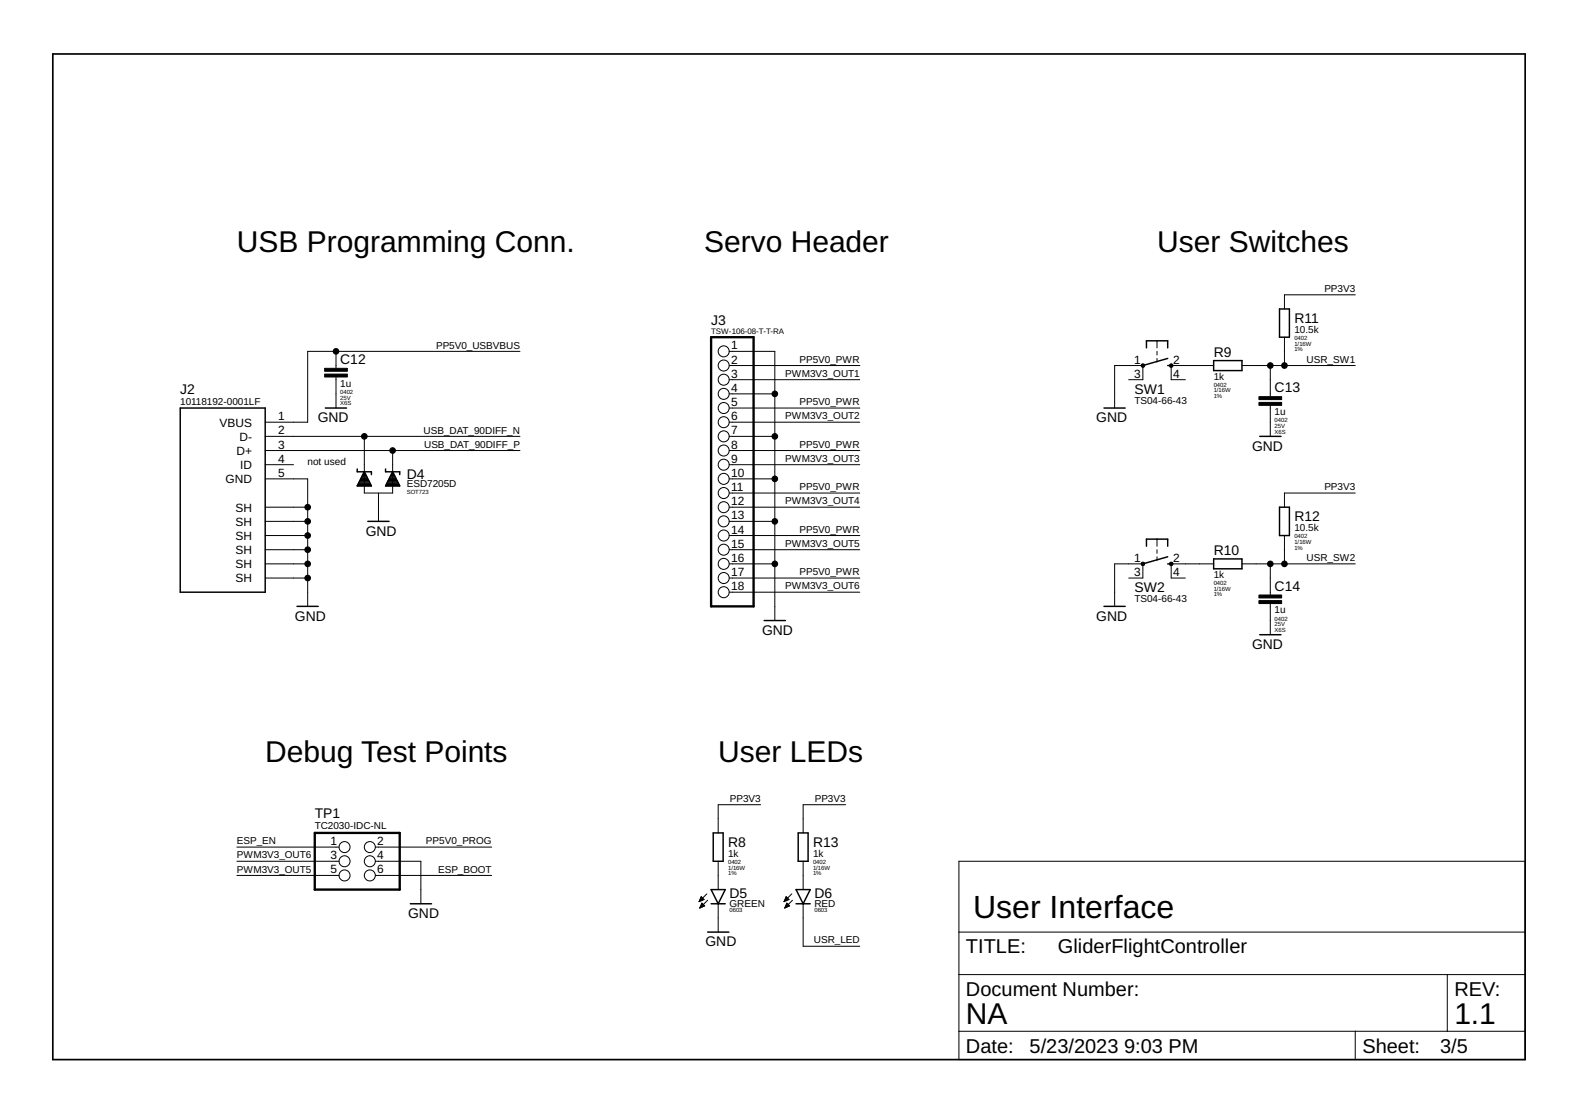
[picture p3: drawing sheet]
<svg xmlns="http://www.w3.org/2000/svg" width="297mm" height="210mm" viewBox="0 0 297 210" stroke-linecap="round" stroke-linejoin="round" font-family="sans-serif">
<g fill="none" stroke="#000" stroke-width=".28">
<path d="M241 58.2h1.9v5.3h-1.9zM34 76.8h16v34.7h-16zM61.3 76.8h4M207.9 76.8h4M215.9 65.5v-1.3h4v1.3M219.9 68.8h.7M219.9 67.5l-4.6 1.3M228.6 67.9h5.3v1.9h-5.3zM67.3 88.3v.5h2.7v.5M67.3 91.4h2.6M67.4 91.2h2.4M67.5 91h2.2"/>
<path d="M67.7 90.7h1.9M67.8 90.5h1.6M67.9 90.3h1.4M68 90h1.2M68.1 89.8h1M68.2 89.6h.8M68.4 89.3h.5M68.5 89.1h.2M68.6 88.8h.1M68.6 88.8l1.4 2.7h-2.7zM69.3 98.1h4M72.6 88.3v.5h2.7v.5"/>
<path d="M72.6 91.4h2.6M72.8 91.2h2.3M72.9 91h2.1M73 90.7h1.9M73.1 90.5h1.7M73.2 90.3h1.5M73.3 90h1.2M73.5 89.8h.9M73.6 89.6h.7M73.7 89.3h.5M73.8 89.1h.3M73.9 88.8h.1"/>
<path d="M74 88.8l1.3 2.7h-2.7zM237.3 82.1h4M241 95.5h1.9v5.3h-1.9zM55.9 114.2h4M143.9 116.8h4M207.9 114.2h4M215.9 102.8v-1.3h4v1.3M219.9 106.2h.7M219.9 104.8l-4.6 1.4M228.6 105.2h5.3v1.9h-5.3zM237.3 119.5h4M134.3 156.8h1.9v5.3h-1.9z"/>
<path d="M150.3 156.8h1.9v5.3h-1.9zM77.3 170.1h4M133.3 175.5h4M133.9 170.1h2.7M133.9 167.5h2.7l-1.3 2.6zM149.9 167.5h2.7l-1.3 2.6zM149.9 170.1h2.7"/>
</g>
<g fill="none" stroke="#000" stroke-width=".19">
<path d="M255.3 55.5h-13.4v2.7M63.3 66.1v3.3M63.3 71v5.8M97.9 66.1h-39.9v13.4h-8M137.4 68.8h24.5M137.4 71.5h24.5M137.4 79.5h24.5M137.4 66.1h8.5v50.7M137.4 74.1h8.5M137.4 76.8h24.5M212.6 71.5h2.7v-2.7h-5.3v8M217.9 64.2v1.3"/>
<path d="M217.9 66.1v.7M217.9 67.5v.7M228.6 68.8h-8v2.7h2.7M233.9 68.8h21.4M239.3 68.8v5.9M239.3 76.3v5.8M241.9 63.5v5.3M50 84.8h47.9M50 90.1h8v24.1M50 82.1h47.9M50 87.5h5.3M50 95.5h8"/>
<path d="M50 98.1h8M68.6 82.1v10.7h5.4v-8M71.3 92.8v5.3M137.4 84.8h24.5M137.4 90.1h8.5M137.4 82.1h8.5M137.4 87.5h24.5M137.4 95.5h24.5M137.4 98.1h8.5M137.4 92.8h24.5M255.3 92.8h-13.4v2.7M50 100.8h8"/>
<path d="M50 103.5h8M50 106.2h8M50 108.8h8M137.4 100.8h24.5M137.4 103.5h24.5M137.4 106.2h8.5M137.4 108.8h24.5M137.4 111.5h24.5M212.6 108.8h2.7v-2.6h-5.3v8M217.9 101.5v1.3M217.9 103.5v.7M217.9 104.8v.7"/>
<path d="M228.6 106.2h-8v2.6h2.7M233.9 106.2h21.4M239.3 106.2v5.8M239.3 113.6v5.9M241.9 100.8v5.4M44.6 159.5h19.3M70.7 159.5h21.9M143.3 151.5h-8v5.3M159.3 151.5h-8v5.3M44.6 162.1h19.3M44.6 164.8h19.3M70.7 162.1h8.6v8"/>
<path d="M70.7 164.8h21.9M131.7 169.7h.1M131.7 169.6h.3M131.8 169.5h.5M131.8 169.3h.8M131.8 170.9h.2M131.9 170.8h.4M131.9 169.2h.6M132 169.1h.4M132 170.6h.6M132 170.5h.7M132 169h.2"/>
<path d="M132.1 170.4h.5M132.1 168.8h.1M132.1 168.8l-.4 .9M132.1 168.8l.5 .6M132.1 170.2h.3M132.2 170.1h.1M132.2 170l.5 .5-.9 .4zM132.6 169.4l-.9 .3M133.1 168.3l-1.4 1.4M133.3 169.5l-1.5 1.4M135.3 162.1v5.4M135.3 170.1v5.4"/>
<path d="M147.7 169.7h.1M147.7 169.6h.3M147.8 169.5h.5M147.8 169.3h.8M147.8 170.9h.2M147.9 170.8h.4M147.9 169.2h.6M148 169.1h.4M148 170.6h.6M148 170.5h.7M148 169h.2M148.1 168.8h.1"/>
<path d="M148.1 170.4h.5M148.1 168.8l-.4 .9M148.1 168.8l.5 .6M148.1 170.2h.3M148.2 170.1h.1M148.2 170l.5 .5-.9 .4zM148.6 169.4l-.9 .3M149.1 168.3l-1.4 1.4M149.3 169.5l-1.5 1.4M151.3 162.1v5.4M151.3 170.1v8h10.6M180.6 162.1h106.7v37.4h-106.7z"/>
<path d="M180.6 175.5h106.7M180.6 183.5h106.7M180.6 194.1h106.7M255.3 194.1v5.4M272.6 183.5v10.6"/>
<circle cx="136.3" cy="79.5" r="1.04"/>
<circle cx="136.3" cy="76.8" r="1.04"/>
<circle cx="136.3" cy="68.8" r="1.04"/>
<circle cx="136.3" cy="66.1" r="1.04"/>
<circle cx="136.3" cy="71.5" r="1.04"/>
<circle cx="136.3" cy="74.1" r="1.04"/>
<circle cx="136.3" cy="84.8" r="1.04"/>
<circle cx="136.3" cy="87.5" r="1.04"/>
<circle cx="136.3" cy="95.5" r="1.04"/>
<circle cx="136.3" cy="98.1" r="1.04"/>
<circle cx="136.3" cy="82.1" r="1.04"/>
<circle cx="136.3" cy="90.1" r="1.04"/>
<circle cx="136.3" cy="92.8" r="1.04"/>
<circle cx="136.3" cy="100.8" r="1.04"/>
<circle cx="136.3" cy="103.5" r="1.04"/>
<circle cx="136.3" cy="106.2" r="1.04"/>
<circle cx="136.3" cy="111.5" r="1.04"/>
<circle cx="136.3" cy="108.8" r="1.04"/>
<circle cx="64.9" cy="159.5" r="1.04"/>
<circle cx="69.7" cy="159.5" r="1.04"/>
<circle cx="64.9" cy="164.8" r="1.04"/>
<circle cx="64.9" cy="162.1" r="1.04"/>
<circle cx="69.7" cy="162.1" r="1.04"/>
<circle cx="69.7" cy="164.8" r="1.04"/>
</g>
<path d="M133.9 63.5h8v50.7h-8zM59.3 156.8h16v10.7h-16z" fill="none" stroke="#000" stroke-width=".44"/>
<g fill="#000" stroke="#000" stroke-width=".19">
<circle cx="63.3" cy="66.1" r=".53"/>
<circle cx="145.9" cy="74.1" r=".53"/>
<circle cx="215.3" cy="68.8" r=".35"/>
<circle cx="220.6" cy="68.8" r=".35"/>
<circle cx="239.3" cy="68.8" r=".53"/>
<circle cx="241.9" cy="68.8" r=".53"/>
<circle cx="58" cy="98.1" r=".53"/>
<circle cx="58" cy="95.5" r=".53"/>
<circle cx="68.6" cy="82.1" r=".53"/>
<circle cx="74" cy="84.8" r=".53"/>
<circle cx="145.9" cy="90.1" r=".53"/>
<circle cx="145.9" cy="98.1" r=".53"/>
<circle cx="145.9" cy="82.1" r=".53"/>
<circle cx="58" cy="108.8" r=".53"/>
<circle cx="58" cy="103.5" r=".53"/>
<circle cx="58" cy="100.8" r=".53"/>
<circle cx="58" cy="106.2" r=".53"/>
<circle cx="145.9" cy="106.2" r=".53"/>
<circle cx="215.3" cy="106.2" r=".35"/>
<circle cx="220.6" cy="106.2" r=".35"/>
<circle cx="239.3" cy="106.2" r=".53"/>
<circle cx="241.9" cy="106.2" r=".53"/>
</g>
<path d="M61.2 70.4h4.2v.6h-4.2zM61.2 69.3h4.2v.6h-4.2zM237.1 75.8h4.3v.5h-4.3zM237.1 74.7h4.3v.5h-4.3zM237.1 113.1h4.3v.5h-4.3zM237.1 112h4.3v.6h-4.3z" fill="#000" stroke="#000" stroke-width=".19"/>
<path d="M9.9 10.2h277.4v189.3h-277.4z" fill="none" stroke="#000" stroke-width=".32"/>
<text font-size="6" x="183.3" y="172.8">User Interface</text>
<g font-size="5.7">
<text x="44.6" y="47.5">USB Programming Conn.</text>
<text x="132.6" y="47.5">Servo Header</text>
<text x="217.9" y="47.5">User Switches</text>
<text x="49.9" y="143.5">Debug Test Points</text>
<text x="135.3" y="143.5">User LEDs</text>
<text x="181.9" y="192.8">NA</text>
<text x="273.9" y="192.8">1.1</text>
</g>
<g font-size="3.8">
<text x="181.9" y="179.5">TITLE:</text>
<text x="199.3" y="179.5">GliderFlightController</text>
<text x="181.9" y="187.5">Document Number:</text>
<text x="273.9" y="187.5">REV:</text>
<text x="181.9" y="198.1">Date:</text>
<text x="193.9" y="198.1">5/23/2023</text>
<text x="211.7" y="198.1">9:03 PM</text>
<text x="256.6" y="198.1">Sheet:</text>
<text x="271.3" y="198.1">3/5</text>
</g>
<g font-size="2.6">
<text x="133.9" y="61.2">J3</text>
<text x="243.8" y="60.8">R11</text>
<text x="64.1" y="68.6">C12</text>
<text x="228.6" y="67.2">R9</text>
<text x="33.9" y="74.2">J2</text>
<text x="213.7" y="74.2">SW1</text>
<text x="240.1" y="73.9">C13</text>
<text x="59.8" y="79.5">GND</text>
<text x="206.5" y="79.5">GND</text>
<text x="235.8" y="84.8">GND</text>
<text x="76.6" y="90.2">D4</text>
<text x="68.9" y="100.8">GND</text>
<text x="243.8" y="98.2">R12</text>
<text x="228.6" y="104.6">R10</text>
<text x="213.7" y="111.5">SW2</text>
<text x="240.1" y="111.2">C14</text>
<text x="55.5" y="116.8">GND</text>
<text x="143.5" y="119.5">GND</text>
<text x="206.5" y="116.8">GND</text>
<text x="235.8" y="122.1">GND</text>
<text x="59.3" y="154">TP1</text>
<text x="137.1" y="159.5">R8</text>
<text x="153.1" y="159.5">R13</text>
<text x="76.9" y="172.8">GND</text>
<text x="137.4" y="169.1">D5</text>
<text x="153.4" y="169.1">D6</text>
<text x="132.9" y="178.1">GND</text>
</g>
<g font-size="2.2">
<text x="137.7" y="65.8">1</text>
<text x="137.7" y="68.4">2</text>
<text x="137.7" y="71.1">3</text>
<text x="213.7" y="68.4">1</text>
<text x="213.7" y="71.1">3</text>
<text x="221" y="68.4">2</text>
<text x="221" y="71.1">4</text>
<text x="137.7" y="73.8">4</text>
<text x="137.7" y="76.4">5</text>
<text x="41.4" y="80.3">VBUS</text>
<text x="45.1" y="83">D-</text>
<text x="52.4" y="79.1">1</text>
<text x="52.4" y="81.8">2</text>
<text x="137.7" y="79.1">6</text>
<text x="137.7" y="81.8">7</text>
<text x="44.6" y="85.6">D+</text>
<text x="45.3" y="88.3">ID</text>
<text x="52.4" y="84.4">3</text>
<text x="52.4" y="89.8">5</text>
<text x="52.4" y="87.1">4</text>
<text x="137.7" y="84.4">8</text>
<text x="137.7" y="87.1">9</text>
<text x="137.7" y="89.8">10</text>
<text x="42.5" y="91">GND</text>
<text x="137.7" y="92.4">11</text>
<text x="137.7" y="95.1">12</text>
<text x="44.4" y="96.3">SH</text>
<text x="44.4" y="99">SH</text>
<text x="44.4" y="101.6">SH</text>
<text x="137.7" y="97.8">13</text>
<text x="137.7" y="100.4">14</text>
<text x="44.4" y="104.3">SH</text>
<text x="44.4" y="107">SH</text>
<text x="137.7" y="103.1">15</text>
<text x="137.7" y="105.8">16</text>
<text x="213.7" y="105.8">1</text>
<text x="221" y="105.8">2</text>
<text x="44.4" y="109.6">SH</text>
<text x="137.7" y="108.4">17</text>
<text x="137.7" y="111.1">18</text>
<text x="213.7" y="108.4">3</text>
<text x="221" y="108.4">4</text>
<text x="62.2" y="159.1">1</text>
<text x="62.2" y="161.8">3</text>
<text x="71.1" y="159.1">2</text>
<text x="71.1" y="161.8">4</text>
<text x="62.2" y="164.4">5</text>
<text x="71.1" y="164.4">6</text>
</g>
<g font-size="1.9">
<text x="249.5" y="55">PP3V3</text>
<text x="82.1" y="65.6">PP5V0_USBVBUS</text>
<text x="243.8" y="62.7">10.5k</text>
<text x="147.9" y="71">PWM3V3_OUT1</text>
<text x="150.6" y="68.3">PP5V0_PWR</text>
<text x="228.6" y="71.5">1k</text>
<text x="246.1" y="68.3">USR_SW1</text>
<text x="33.9" y="76.3">10118192-0001LF</text>
<text x="64.1" y="72.8">1u</text>
<text x="150.6" y="76.3">PP5V0_PWR</text>
<text x="213.7" y="76">TS04-66-43</text>
<text x="79.8" y="81.6">USB_DAT_90DIFF_N</text>
<text x="147.9" y="79">PWM3V3_OUT2</text>
<text x="240.1" y="78.2">1u</text>
<text x="57.9" y="87.5">not used</text>
<text x="79.9" y="84.3">USB_DAT_90DIFF_P</text>
<text x="147.9" y="87">PWM3V3_OUT3</text>
<text x="150.6" y="84.3">PP5V0_PWR</text>
<text x="76.6" y="91.8">ESD7205D</text>
<text x="147.9" y="95">PWM3V3_OUT4</text>
<text x="150.6" y="92.3">PP5V0_PWR</text>
<text x="249.5" y="92.3">PP3V3</text>
<text x="150.6" y="100.3">PP5V0_PWR</text>
<text x="243.8" y="100">10.5k</text>
<text x="147.9" y="103">PWM3V3_OUT5</text>
<text x="246.1" y="105.6">USR_SW2</text>
<text x="147.9" y="111">PWM3V3_OUT6</text>
<text x="150.6" y="108.3">PP5V0_PWR</text>
<text x="213.7" y="113.4">TS04-66-43</text>
<text x="228.6" y="108.8">1k</text>
<text x="240.1" y="115.5">1u</text>
<text x="137.5" y="150.9">PP3V3</text>
<text x="153.5" y="150.9">PP3V3</text>
<text x="44.6" y="158.9">ESP_EN</text>
<text x="44.6" y="161.6">PWM3V3_OUT6</text>
<text x="59.3" y="156">TC2030-IDC-NL</text>
<text x="80.2" y="158.9">PP5V0_PROG</text>
<text x="137.1" y="161.3">1k</text>
<text x="153.1" y="161.3">1k</text>
<text x="44.6" y="164.3">PWM3V3_OUT5</text>
<text x="82.5" y="164.3">ESP_BOOT</text>
<text x="137.4" y="170.7">GREEN</text>
<text x="153.4" y="170.7">RED</text>
<text x="153.3" y="177.6">USR_LED</text>
</g>
<text font-size="1.5" x="133.9" y="63">TSW-106-08-T-T-RA</text>
<g font-size="1.1">
<text x="243.8" y="64">0402</text>
<text x="243.8" y="65.1">1/16W</text>
<text x="243.8" y="66.2">1%</text>
<text x="64.1" y="74.2">0402</text>
<text x="64.1" y="75.2">25V</text>
<text x="64.1" y="76.3">X6S</text>
<text x="228.6" y="72.8">0402</text>
<text x="228.6" y="73.9">1/16W</text>
<text x="228.6" y="75">1%</text>
<text x="240.1" y="79.5">0402</text>
<text x="240.1" y="80.6">25V</text>
<text x="240.1" y="81.6">X6S</text>
<text x="76.6" y="93.1">SOT723</text>
<text x="243.8" y="101.4">0402</text>
<text x="243.8" y="102.4">1/16W</text>
<text x="243.8" y="103.5">1%</text>
<text x="228.6" y="110.2">0402</text>
<text x="228.6" y="111.2">1/16W</text>
<text x="228.6" y="112.3">1%</text>
<text x="240.1" y="116.8">0402</text>
<text x="240.1" y="117.9">25V</text>
<text x="240.1" y="118.9">X6S</text>
<text x="137.1" y="162.7">0402</text>
<text x="137.1" y="163.7">1/16W</text>
<text x="137.1" y="164.8">1%</text>
<text x="153.1" y="162.7">0402</text>
<text x="153.1" y="163.7">1/16W</text>
<text x="153.1" y="164.8">1%</text>
<text x="137.4" y="171.7">0603</text>
<text x="153.4" y="171.7">0603</text>
</g>
</svg>
